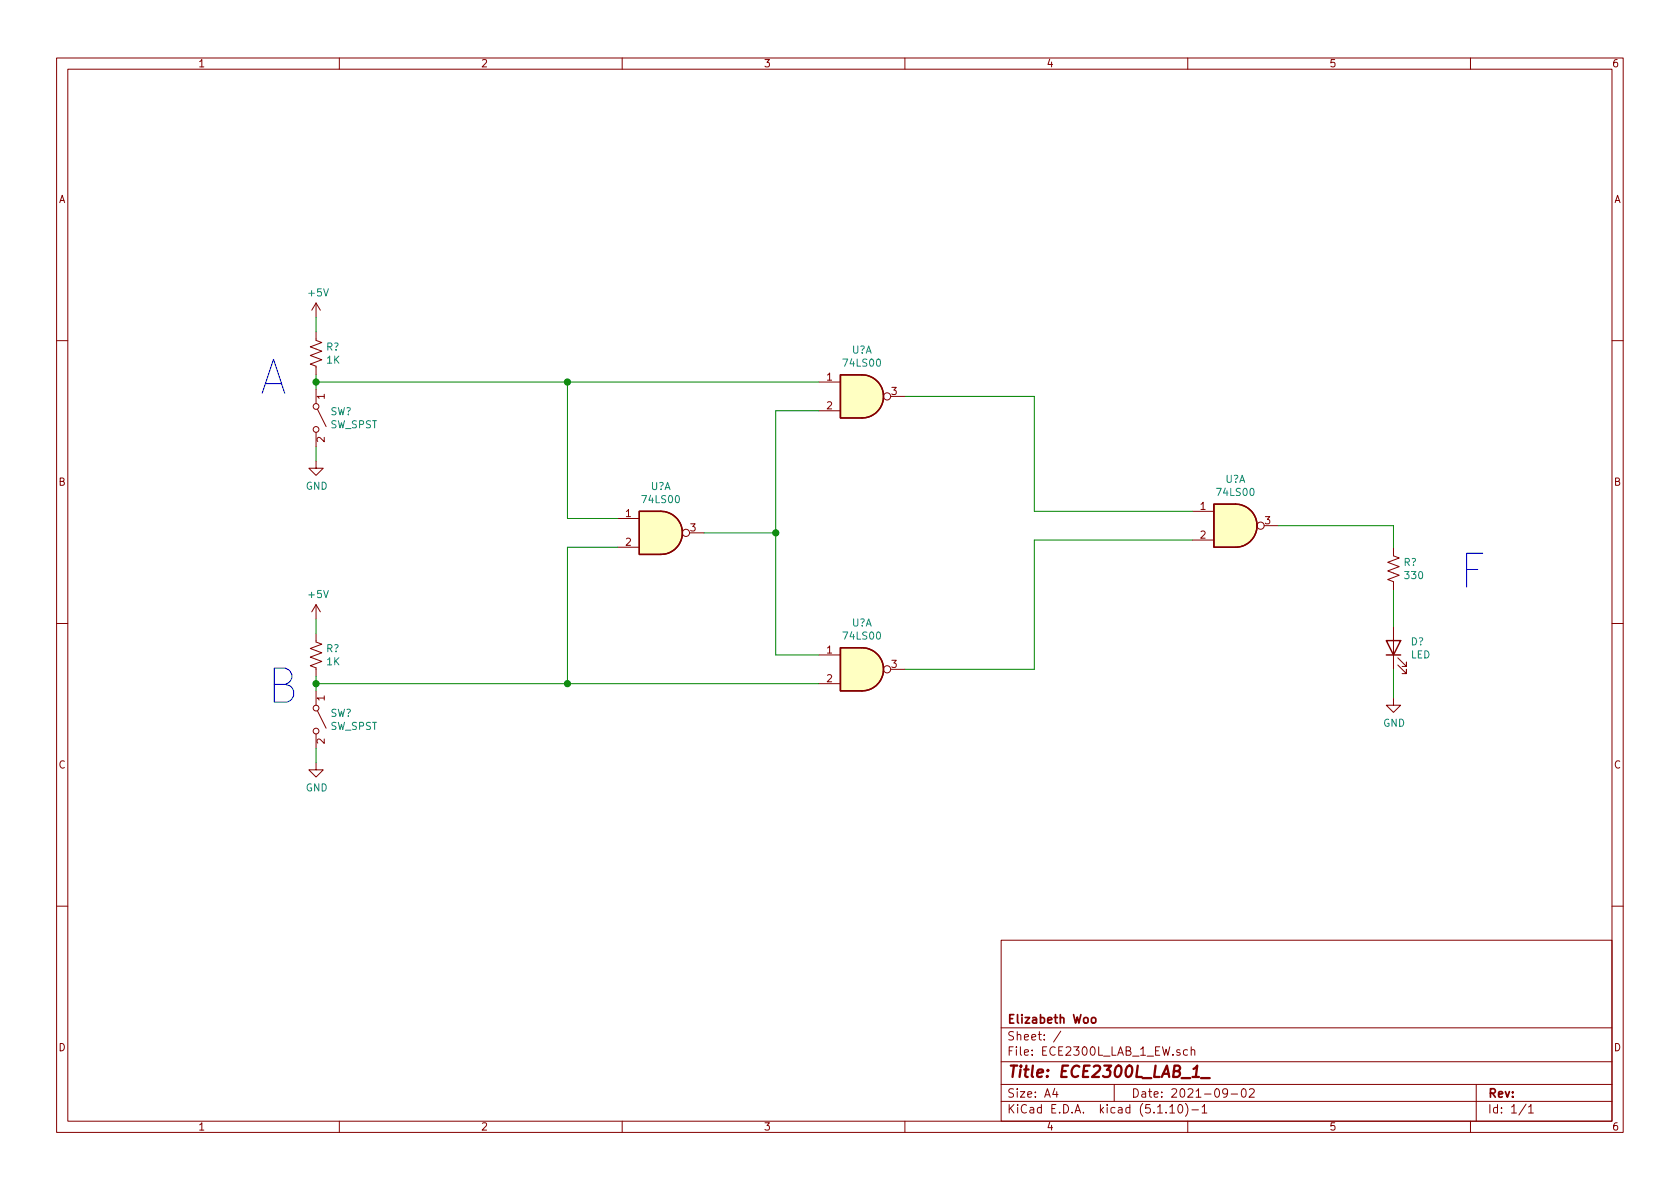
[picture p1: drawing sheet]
<svg xmlns="http://www.w3.org/2000/svg" width="297mm" height="210mm" viewBox="0 0 297 210" stroke-linecap="round" stroke-linejoin="round" font-family="sans-serif">
<g fill="none" stroke="#840000" stroke-width=".18">
<path d="M10 10.3h277v189.9h-277zM12 12.2h273v186.1h-273zM60 10.3v1.9M110 10.3v1.9M160 10.3v1.9M210 10.3v1.9M260 10.3v1.9M55.9 58.7v1.5l1 .4-2 .7 2 .8-2 .8 2 .7-2 .8 1 .4v1.5M55.9 53.6v2.5M55.9 53.6l-.8 1.3M55.9 53.6l.7 1.3M10 60.2h2"/>
<path d="M55.9 68.8v2.6M55.9 76.4v2.6M56.1 72.4l1.6 3M144.8 67.6h3.8M144.8 72.6h3.8M157.5 70.1h2.5M285 60.2h2M55.9 81.5v1.3h1.2l-1.2 1.3-1.3-1.3h1.3M109.2 91.7h3.8M109.2 96.8h3.8M121.9 94.2h2.6M210.8 90.4h3.8"/>
<path d="M210.8 95.5h3.8M223.5 93h2.6M246.4 96.8v1.5l1 .4-2 .7 2 .8-2 .8 2 .7-2 .8 1 .4v1.5M10 110.3h2M55.9 112v1.5l1 .4-2 .8 2 .7-2 .8 2 .8-2 .7 1 .4v1.5M55.9 106.9l-.8 1.3M55.9 106.9v2.6M55.9 106.9l.7 1.3M144.8 115.8h3.8M157.5 118.4h2.5M246.4 110.7v7.7M247.1 117.6l1.6 1.5v-.7v.7h-.8"/>
<path d="M247.1 116.3l1.6 1.6v-.8v.8h-.8M285 110.3h2M55.9 134.9v1.2h1.2l-1.2 1.3-1.3-1.3h1.3M55.9 122.2v2.5M55.9 129.8v2.5M56.1 125.7l1.6 3.1M144.8 120.9h3.8M246.4 123.4v1.3h1.2l-1.2 1.3-1.3-1.3h1.3M10 160.2h2M177 166.3h108v32h-108zM285 160.2h2M60 198.3v1.9"/>
<path d="M110 198.3v1.9M160 198.3v1.9M177 194.8h108M177 191.8h108M177 187.8h108M177 181.8h108M186.5 192.5l-.4 1h1M186.8 193v1M187.6 182.3l-1.3 2M197 191.8v3M206.8 195.8l.5-.5v1.5M206.8 196.8h.9"/>
<path d="M208.5 195.4l.1-.1a.8 .8 0 0 1 .5 .8 .8 .8 0 0 1-.5 .7 1 1 0 0 1-.1-1.4zM209.6 195.1a1.71 1.71 0 0 1 0 2.3M210 185.7l-.5-.1-.3 .3 .1 .6 .2 .1 .5-.1M210 198.3v1.9M210.6 185.7l.2-.1 .4 .1 .1 .9M210.6 185.1v1.5M210.7 196.3h1.2M212.5 195.8l.5-.5v1.5M212.5 196.8h.9M217 193.2l-.1 .2a.48 .48 0 0 1-.6-.1v-.6a.48 .48 0 0 1 .6-.1l.1 .1a1.19 1.19 0 0 1-.2 1.2l-.5 .1M217.7 193.5h1.1M219.6 192.7l.4-.2a.94 .94 0 0 1 0 1.5 .82 .82 0 0 1-.4-1.3z"/>
<path d="M220.9 192.7l.2-.2h.4l.2 .2 .1 .3-1 1h1M260 198.3v1.9M261 191.8v6.5M269.8 195.2l-1.2 2M270.3 195.8l.4-.5v1.5M270.3 196.8h.8"/>
<circle cx="55.9" cy="75.9" r=".51"/>
<circle cx="55.9" cy="71.9" r=".51"/>
<circle cx="156.8" cy="70.1" r=".63"/>
<circle cx="121.3" cy="94.2" r=".63"/>
<circle cx="222.9" cy="93" r=".63"/>
<circle cx="156.8" cy="118.4" r=".63"/>
<circle cx="55.9" cy="125.2" r=".51"/>
<circle cx="55.9" cy="129.3" r=".51"/>
</g>
<path d="M212.3 190.6h1.6" fill="none" stroke="#840000" stroke-width=".41"/>
<path d="M193 180.1l.2-.2 .5 .2v.7l-.2 .1-.5-.1z" fill="none" stroke="#840000" stroke-width=".3"/>
<g fill="#ffffc2" stroke="#ffffc2" stroke-width=".18">
<path d="M152.4 66.3a3.8 3.8 0 0 1 3.8 3.8 3.8 3.8 0 0 1-3.8 3.8z"/>
<path d="M148.6 66.3h3.8v7.6h-3.8z"/>
<path d="M116.8 90.4a3.8 3.8 0 0 1 3.8 3.8 3.8 3.8 0 0 1-3.8 3.8z"/>
<path d="M113 90.4h3.8v7.6h-3.8z"/>
<path d="M152.4 114.5a3.8 3.8 0 0 1 3.8 3.9 3.8 3.8 0 0 1-3.8 3.8z"/>
<path d="M148.6 114.5h3.8v7.7h-3.8z"/>
<path d="M218.4 89.1a3.8 3.8 0 0 1 3.8 3.9 3.8 3.8 0 0 1-3.8 3.8z"/>
<path d="M214.6 89.1h3.8v7.7h-3.8z"/>
</g>
<path d="M148.6 66.3h3.8a3.8 3.8 0 0 1 3.8 3.8 3.8 3.8 0 0 1-3.8 3.8h-3.8zM113 90.4h3.8a3.8 3.8 0 0 1 3.8 3.8 3.8 3.8 0 0 1-3.8 3.8h-3.8zM214.6 89.1h3.8a3.8 3.8 0 0 1 3.8 3.9 3.8 3.8 0 0 1-3.8 3.8h-3.8zM148.6 114.5h3.8a3.8 3.8 0 0 1 3.8 3.9 3.8 3.8 0 0 1-3.8 3.8h-3.8zM245.1 113.3h2.5l-1.2 2.5zM245.1 115.8h2.5" fill="none" stroke="#840000" stroke-width=".25"/>
<g fill="none" stroke="#008400" stroke-width=".18">
<path d="M55.9 56.1v2.6M55.9 66.3v2.5M55.9 79v2.5M55.9 67.6h88.9M100.3 67.6v24.1h8.9M144.8 72.6h-7.6v43.2h7.6M160 70.1h22.9v20.3h27.9M109.2 96.8h-8.9v24.1M124.5 94.2h12.7M210.8 95.5h-27.9v22.9h-22.9M226.1 93h20.3v3.8M55.9 109.5v2.5"/>
<path d="M55.9 119.6v2.6M246.4 104.4v6.3M246.4 118.4v5M55.9 120.9h88.9M55.9 132.3v2.6"/>
</g>
<g fill="#008400" stroke="#008400" stroke-width=".25">
<circle cx="55.9" cy="120.9" r=".51"/>
<circle cx="100.3" cy="67.6" r=".51"/>
<circle cx="100.3" cy="120.9" r=".51"/>
<circle cx="137.2" cy="94.2" r=".51"/>
<circle cx="55.9" cy="67.6" r=".51"/>
</g>
<g font-size="8.3" fill="#0000c2">
<text x="45.7" y="69.8">A</text>
<text x="257.8" y="104.1">F</text>
<text x="47" y="124.5">B</text>
</g>
<text font-size="2.8" fill="#840000" x="178" y="190.5">Title: ECE2300L_LAB_1_</text>
<g font-size="2.1" fill="#840000">
<text x="178" y="184">Sheet: /</text>
<text x="178" y="181">Elizabeth Woo</text>
<text x="178" y="186.7">File: ECE2300L_LAB_1_EW.sch</text>
<text x="178" y="196.9">KiCad E.D.A. kicad (5.1.10)-1</text>
<text x="178" y="194.1">Size: A4</text>
<text x="200" y="194.1">Date: 2021-09-02</text>
<text x="263" y="194.1">Rev:</text>
<text x="263" y="196.9">Id: 1/1</text>
</g>
<g font-size="1.8" fill="#840000">
<text x="35" y="11.9">1</text>
<text x="85" y="11.9">2</text>
<text x="135" y="11.9">3</text>
<text x="185" y="11.9">4</text>
<text x="235" y="11.9">5</text>
<text x="285" y="11.9">6</text>
<text x="10.4" y="35.9">A</text>
<text x="285.4" y="35.9">A</text>
<text x="57.4" y="70.6" transform="rotate(-90 57.4 70.6)">1</text>
<text x="146.2" y="67.3">1</text>
<text x="157.6" y="69.8">3</text>
<text x="146.2" y="72.4">2</text>
<text x="57.4" y="78.2" transform="rotate(-90 57.4 78.2)">2</text>
<text x="10.4" y="85.9">B</text>
<text x="285.4" y="85.9">B</text>
<text x="110.6" y="91.4">1</text>
<text x="122.1" y="94">3</text>
<text x="212.2" y="90.2">1</text>
<text x="212.2" y="95.2">2</text>
<text x="223.7" y="92.7">3</text>
<text x="110.6" y="96.5">2</text>
<text x="146.2" y="115.6">1</text>
<text x="157.6" y="118.1">3</text>
<text x="57.4" y="123.9" transform="rotate(-90 57.4 123.9)">1</text>
<text x="146.2" y="120.6">2</text>
<text x="57.4" y="131.5" transform="rotate(-90 57.4 131.5)">2</text>
<text x="10.4" y="135.9">C</text>
<text x="285.4" y="135.9">C</text>
<text x="10.4" y="185.9">D</text>
<text x="285.4" y="185.9">D</text>
<text x="35" y="199.9">1</text>
<text x="85" y="199.9">2</text>
<text x="135" y="199.9">3</text>
<text x="185" y="199.9">4</text>
<text x="235" y="199.9">5</text>
<text x="285" y="199.9">6</text>
</g>
<g font-size="1.8" fill="#008484">
<text x="54.7" y="52.4">+5V</text>
<text x="57.7" y="62">R?</text>
<text x="57.8" y="64.3">1K</text>
<text x="149.3" y="64.8">74LS00</text>
<text x="150.6" y="62.5">U?A</text>
<text x="58.4" y="73.4">SW?</text>
<text x="58.4" y="75.7">SW_SPST</text>
<text x="54.1" y="86.6">GND</text>
<text x="113.7" y="89">74LS00</text>
<text x="115" y="86.7">U?A</text>
<text x="215.3" y="87.7">74LS00</text>
<text x="216.6" y="85.4">U?A</text>
<text x="248.2" y="100.1">R?</text>
<text x="54.7" y="105.8">+5V</text>
<text x="248.5" y="102.4">330</text>
<text x="149.3" y="113.1">74LS00</text>
<text x="150.6" y="110.8">U?A</text>
<text x="57.7" y="115.3">R?</text>
<text x="57.8" y="117.6">1K</text>
<text x="249.4" y="116.4">LED</text>
<text x="249.5" y="114.1">D?</text>
<text x="58.4" y="126.8">SW?</text>
<text x="58.4" y="129.1">SW_SPST</text>
<text x="244.6" y="128.5">GND</text>
<text x="54.1" y="139.9">GND</text>
</g>
</svg>
